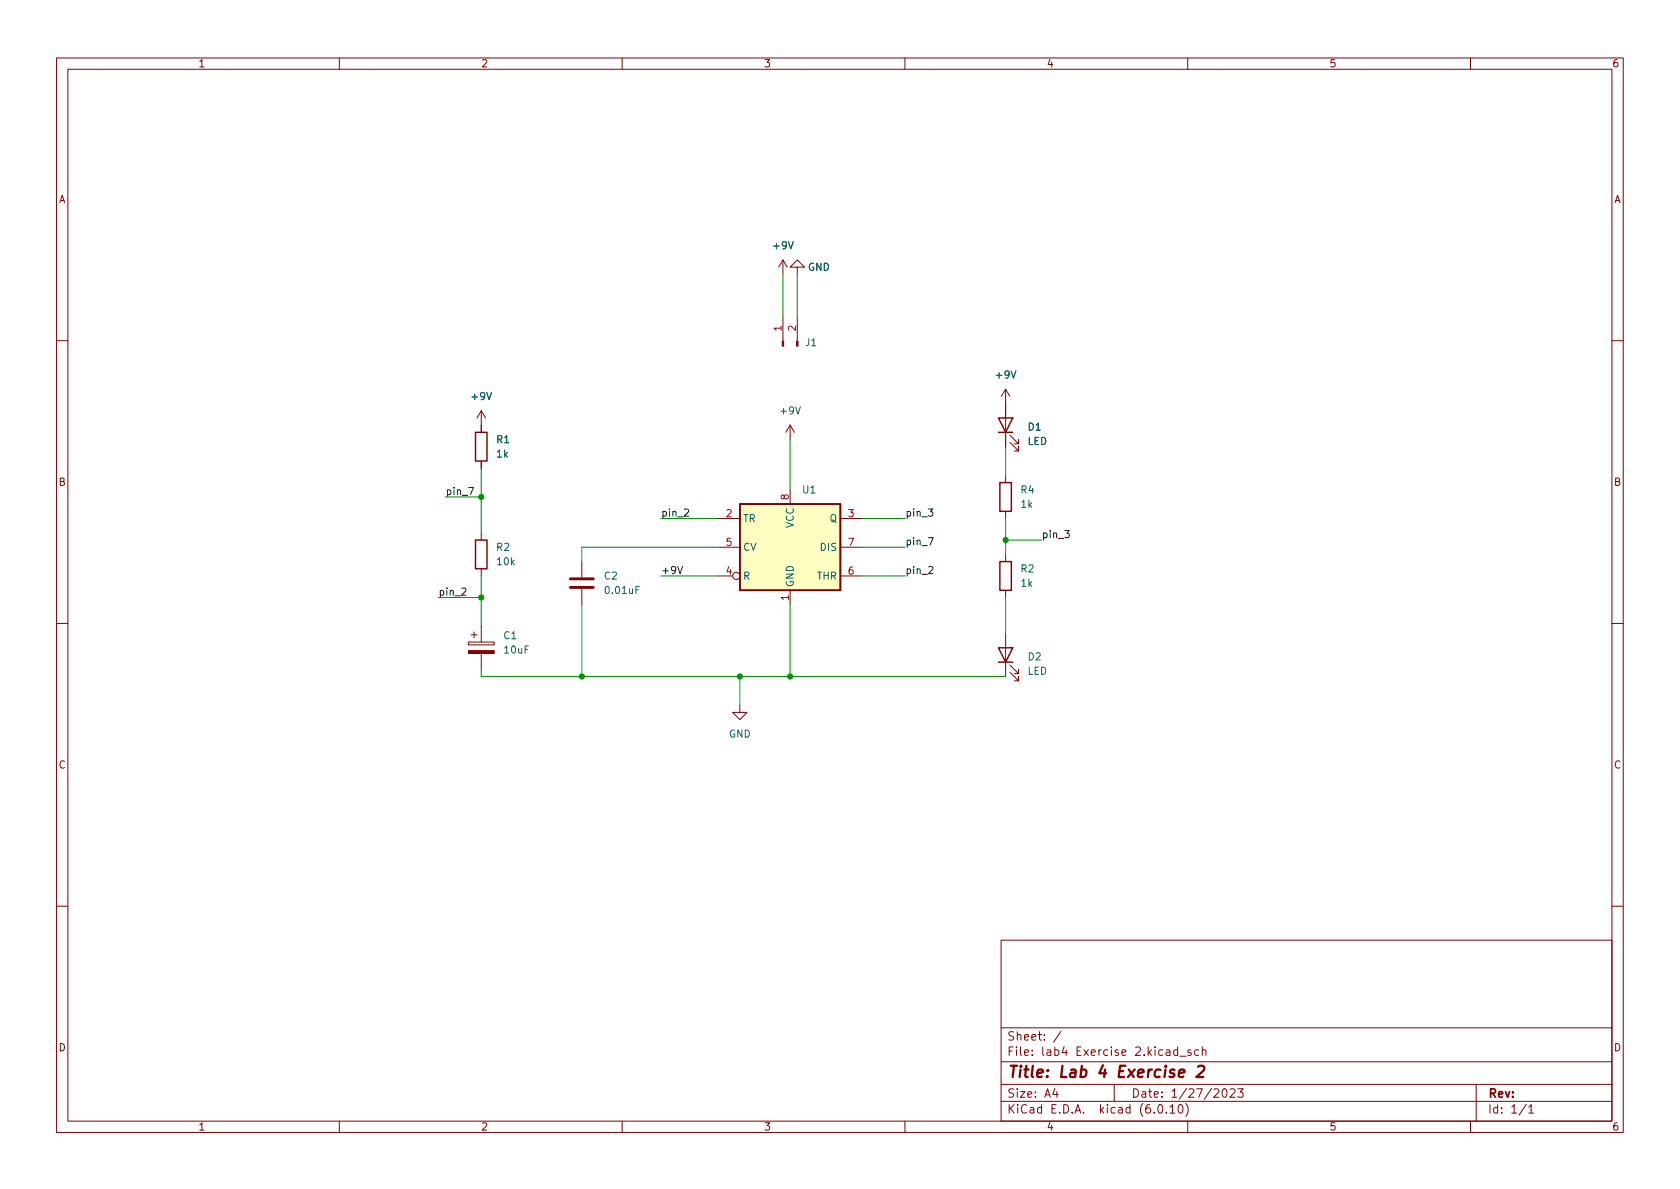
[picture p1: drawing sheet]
<svg xmlns="http://www.w3.org/2000/svg" width="297mm" height="210mm" viewBox="0 0 297 210" stroke-linecap="round" stroke-linejoin="round" font-family="sans-serif">
<g fill="none" stroke="#840000" stroke-width=".18">
<path d="M10 10.2h277v190.1h-277zM12 12.2h273v186.1h-273zM60 10.2v2M110 10.2v2M160 10.2v2M210 10.2v2M260 10.2v2M138.4 46v2.5M138.4 56.1v4.2M138.4 46l-.7 1.2M138.4 46l.8 1.2M141 47.2h1.2l-1.2-1.2-1.3 1.2h1.3v1.3"/>
<path d="M141 56.1v4.2M10 60.2h2M85.1 72.6v3.8M85.1 72.6l-.8 1.3M85.1 72.6l.8 1.3M139.7 75.2l-.8 1.2M139.7 75.2v2.5M139.7 75.2l.8 1.2M177.8 68.8v10.2M177.8 68.8l-.8 1.3M177.8 68.8l.8 1.3M178.6 78.2l1.5 1.6v-.8v.8h-.8"/>
<path d="M178.6 77l1.5 1.5v-.8v.8h-.8M285 60.2h2M85.1 81.5v1.3M85.1 94.2v1.3M102.9 99.3v2.8M127 91.7h3.8M127 96.8h3.8M139.7 86.6v2.5M148.6 91.7h3.8M148.6 96.8h3.8M177.8 84.1v1.2M177.8 90.4v1.3"/>
<path d="M177.8 98v1.3M10 110.2h2M82.8 113.5h4.6v.5h-4.6zM83.3 112.3h1M83.8 111.8v1M85.1 100.6v1.2M85.1 110.7v2.8M85.1 115.6v2.8M102.9 104.1v2.8M127 101.8h2.5M139.7 104.4v2.5M148.6 101.8h3.8"/>
<path d="M177.8 104.4v1.3M177.8 112v7.6M178.6 118.9l1.5 1.5v-.8v.8h-.8M178.6 117.6l1.5 1.5v-.7v.7h-.8M285 110.2h2M130.8 124.7v1.3h1.3l-1.3 1.2-1.3-1.2h1.3M10 160.2h2M177 166.3h108v32h-108zM285 160.2h2M60 198.3v2M110 198.3v2M160 198.3v2"/>
<path d="M177 194.8h108M177 191.8h108M177 187.8h108M177 181.8h108M186.5 192.5l-.4 1h1M186.9 193v1M187.6 182.4l-1.3 1.9M197 191.8v3M204.9 195.4l.2-.1a.81 .81 0 0 1 .6 .7 .81 .81 0 0 1-.3 .8h-.2a.81 .81 0 0 1-.6-.6 .81 .81 0 0 1 .3-.8zM206.2 196.7v.1M206.9 195.8l.4-.5v1.5M206.9 196.8h.8"/>
<path d="M208.2 185.7l-.4-.1-.3 .3v.4l.1 .3h.6M208.2 185.1v1.5M208.5 195.4l.1-.1a.81 .81 0 0 1 .6 .7 .81 .81 0 0 1-.3 .8h-.1a.81 .81 0 0 1-.6-.6 .81 .81 0 0 1 .3-.8zM208.6 186.8h1.1M209.6 195.1a1.72 1.72 0 0 1 0 2.3M210 198.3v2M210.6 185.7l-.4-.1-.2 .2 .1 .3 .5 .1v.4h-.6M211.9 185.7l-.4-.1-.3 .3v.4l.2 .3h.5M212.6 185.8l.2-.2 .3 .1 .1 .9M212.6 185.1v1.5M216.3 192.6l.1-.1a.81 .81 0 0 1 .6 .7 .81 .81 0 0 1-.3 .8h-.1a.81 .81 0 0 1-.6-.6 .81 .81 0 0 1 .3-.8zM217.5 192.7l.6-.2 .2 .2 .1 .3-1 1h1"/>
<path d="M218.9 192.5h.9l-.5 .6 .4 .1v.7l-.2 .1h-.4l-.2-.1M260 198.3v2M261 191.8v6.5M269.9 195.3l-1.3 1.9M270.3 195.8l.4-.5v1.5M270.3 196.8h.9"/>
<circle cx="130.2" cy="101.8" r=".63"/>
</g>
<path d="M208.5 189.8l.9-.2v-.4l-.2-.1-.6 .1-.2 1 .3 .3 .5-.1M211.8 188.7l.3-.2h.5a.45 .45 0 0 1 .3 .5l-.1 .3-1.3 1.2h1.3" fill="none" stroke="#840000" stroke-width=".4"/>
<g fill="#840000" stroke="#840000" stroke-width=".18">
<path d="M140.8 60.3h.3v.9h-.3z"/>
<path d="M138.3 60.3h.3v.9h-.3z"/>
<path d="M82.8 115.1h4.6v.5h-4.6z"/>
</g>
<path d="M130.8 89.1h17.8v15.3h-17.8z" fill="#ffffc2" stroke="#ffffc2" stroke-width=".18"/>
<path d="M84.1 76.4h2v5.1h-2zM176.5 73.9h2.6l-1.3 2.5zM176.5 76.4h2.6M84.1 95.5h2v5.1h-2zM130.8 89.1h17.8v15.3h-17.8zM176.8 99.3h2v5.1h-2zM176.8 85.3h2v5.1h-2zM176.5 114.5h2.6l-1.3 2.6zM176.5 117.1h2.6" fill="none" stroke="#840000" stroke-width=".25"/>
<path d="M100.8 103.9h4.1M100.8 102.4h4.1" fill="none" stroke="#840000" stroke-width=".51"/>
<path d="M82.9 86.2h.8l-.5 1.3M121 90.1l.5-.1 .3 .4-.8 .9h.8M164.1 90h.8l-.4 .5 .4 .1v.6l-.2 .1-.6-.1M164.1 95.1h.9l-.5 1.3M188.3 93.8h.8l-.5 .5 .4 .1v.6l-.2 .1-.5-.1M81.7 104.1l.4-.1 .3 .3-.8 .9h.8M119.8 100.2l.4 1.2 .5-1.2M164.2 100.3l.5-.1 .2 .3-.8 .9h.8" fill="none" stroke="#0f0f0f" stroke-width=".18"/>
<g fill="none" stroke="#009600" stroke-width=".18">
<path d="M138.4 48.5v7.6M141 48.5v7.6M139.7 77.7v8.9M177.8 79v5.1M78.7 87.9h6.4M85.1 82.8v11.4M116.8 91.7h10.2M127 96.8h-24.1v2.5M152.4 96.8h7.6M152.4 91.7h7.6M177.8 91.7v6.3M177.8 95.5h6.3"/>
<path d="M77.5 105.7h7.6M85.1 101.8v8.9M85.1 118.4v1.2h92.7M102.9 106.9v12.7M116.8 101.8h10.2M130.8 119.6v5.1M139.7 106.9v12.7M152.4 101.8h7.6M177.8 105.7v6.3"/>
</g>
<g fill="#009600" stroke="#009600" stroke-width=".18">
<circle cx="85.1" cy="105.7" r=".46"/>
<circle cx="102.9" cy="119.6" r=".46"/>
<circle cx="85.1" cy="87.9" r=".46"/>
<circle cx="139.7" cy="119.6" r=".46"/>
<circle cx="130.8" cy="119.6" r=".46"/>
<circle cx="177.8" cy="95.5" r=".46"/>
</g>
<text font-size="2.8" fill="#840000" x="178" y="190.6">Title: Lab 4 Exercise 2</text>
<g font-size="2.1" fill="#840000">
<text x="178" y="184">Sheet: /</text>
<text x="178" y="186.7">File: lab4 Exercise 2.kicad_sch</text>
<text x="178" y="196.9">KiCad E.D.A. kicad (6.0.10)</text>
<text x="178" y="194.1">Size: A4</text>
<text x="200" y="194.1">Date: 1/27/2023</text>
<text x="263" y="194.1">Rev:</text>
<text x="263" y="196.9">Id: 1/1</text>
</g>
<g font-size="1.8" fill="#840000">
<text x="35" y="11.9">1</text>
<text x="85" y="11.9">2</text>
<text x="135" y="11.9">3</text>
<text x="185" y="11.9">4</text>
<text x="235" y="11.9">5</text>
<text x="285" y="11.9">6</text>
<text x="10.3" y="35.9">A</text>
<text x="285.3" y="35.9">A</text>
<text x="10.3" y="85.9">B</text>
<text x="285.3" y="85.9">B</text>
<text x="10.3" y="135.9">C</text>
<text x="285.3" y="135.9">C</text>
<text x="10.3" y="185.9">D</text>
<text x="285.3" y="185.9">D</text>
<text x="35" y="199.9">1</text>
<text x="85" y="199.9">2</text>
<text x="135" y="199.9">3</text>
<text x="185" y="199.9">4</text>
<text x="235" y="199.9">5</text>
<text x="285" y="199.9">6</text>
</g>
<g font-size="1.8" fill="#006464">
<text x="136.8" y="44.1">+9V</text>
<text x="142.8" y="47.9">GND</text>
<text x="142.4" y="61.2">J1</text>
<text x="83.5" y="70.7">+9V</text>
<text x="176.2" y="66.9">+9V</text>
<text x="138.1" y="73.3">+9V</text>
<text x="181.8" y="76.1">D1</text>
<text x="87.8" y="78.4">R1</text>
<text x="87.8" y="80.9">1k</text>
<text x="181.6" y="78.7">LED</text>
<text x="141.9" y="87.2">U1</text>
<text x="180.5" y="87.2">R4</text>
<text x="180.6" y="89.8">1k</text>
<text x="131.3" y="92.3">TR</text>
<text x="140.3" y="93.4" transform="rotate(-90 140.3 93.4)">VCC</text>
<text x="146.7" y="92.3">Q</text>
<text x="87.8" y="97.4">R2</text>
<text x="88" y="99.9">10k</text>
<text x="131.3" y="97.4">CV</text>
<text x="145.1" y="97.4">DIS</text>
<text x="180.5" y="101.2">R2</text>
<text x="106.9" y="102.5">C2</text>
<text x="107.2" y="105">0.01uF</text>
<text x="131.3" y="102.5">R</text>
<text x="140.3" y="103.9" transform="rotate(-90 140.3 103.9)">GND</text>
<text x="144.4" y="102.5">THR</text>
<text x="180.6" y="103.8">1k</text>
<text x="89.1" y="113">C1</text>
<text x="89.2" y="115.6">10uF</text>
<text x="181.6" y="119.3">LED</text>
<text x="181.8" y="116.8">D2</text>
<text x="128.8" y="130.4">GND</text>
</g>
<g font-size="1.8" fill="#a90000">
<text x="138.2" y="58.5" transform="rotate(-90 138.2 58.5)">1</text>
<text x="140.7" y="58.5" transform="rotate(-90 140.7 58.5)">2</text>
<text x="139.4" y="88.4" transform="rotate(-90 139.4 88.4)">8</text>
<text x="128.4" y="91.4">2</text>
<text x="150" y="91.4">3</text>
<text x="128.4" y="101.6">4</text>
<text x="128.4" y="96.5">5</text>
<text x="150" y="101.6">6</text>
<text x="150" y="96.5">7</text>
<text x="139.4" y="106.2" transform="rotate(-90 139.4 106.2)">1</text>
</g>
<g font-size="1.8" fill="#0f0f0f">
<text x="78.7" y="87.5">pin_7</text>
<text x="116.8" y="91.3">pin_2</text>
<text x="160" y="91.3">pin_3</text>
<text x="184.1" y="95.1">pin_3</text>
<text x="116.8" y="101.5">+9V</text>
<text x="160" y="96.4">pin_7</text>
<text x="160" y="101.5">pin_2</text>
<text x="77.5" y="105.3">pin_2</text>
</g>
</svg>
